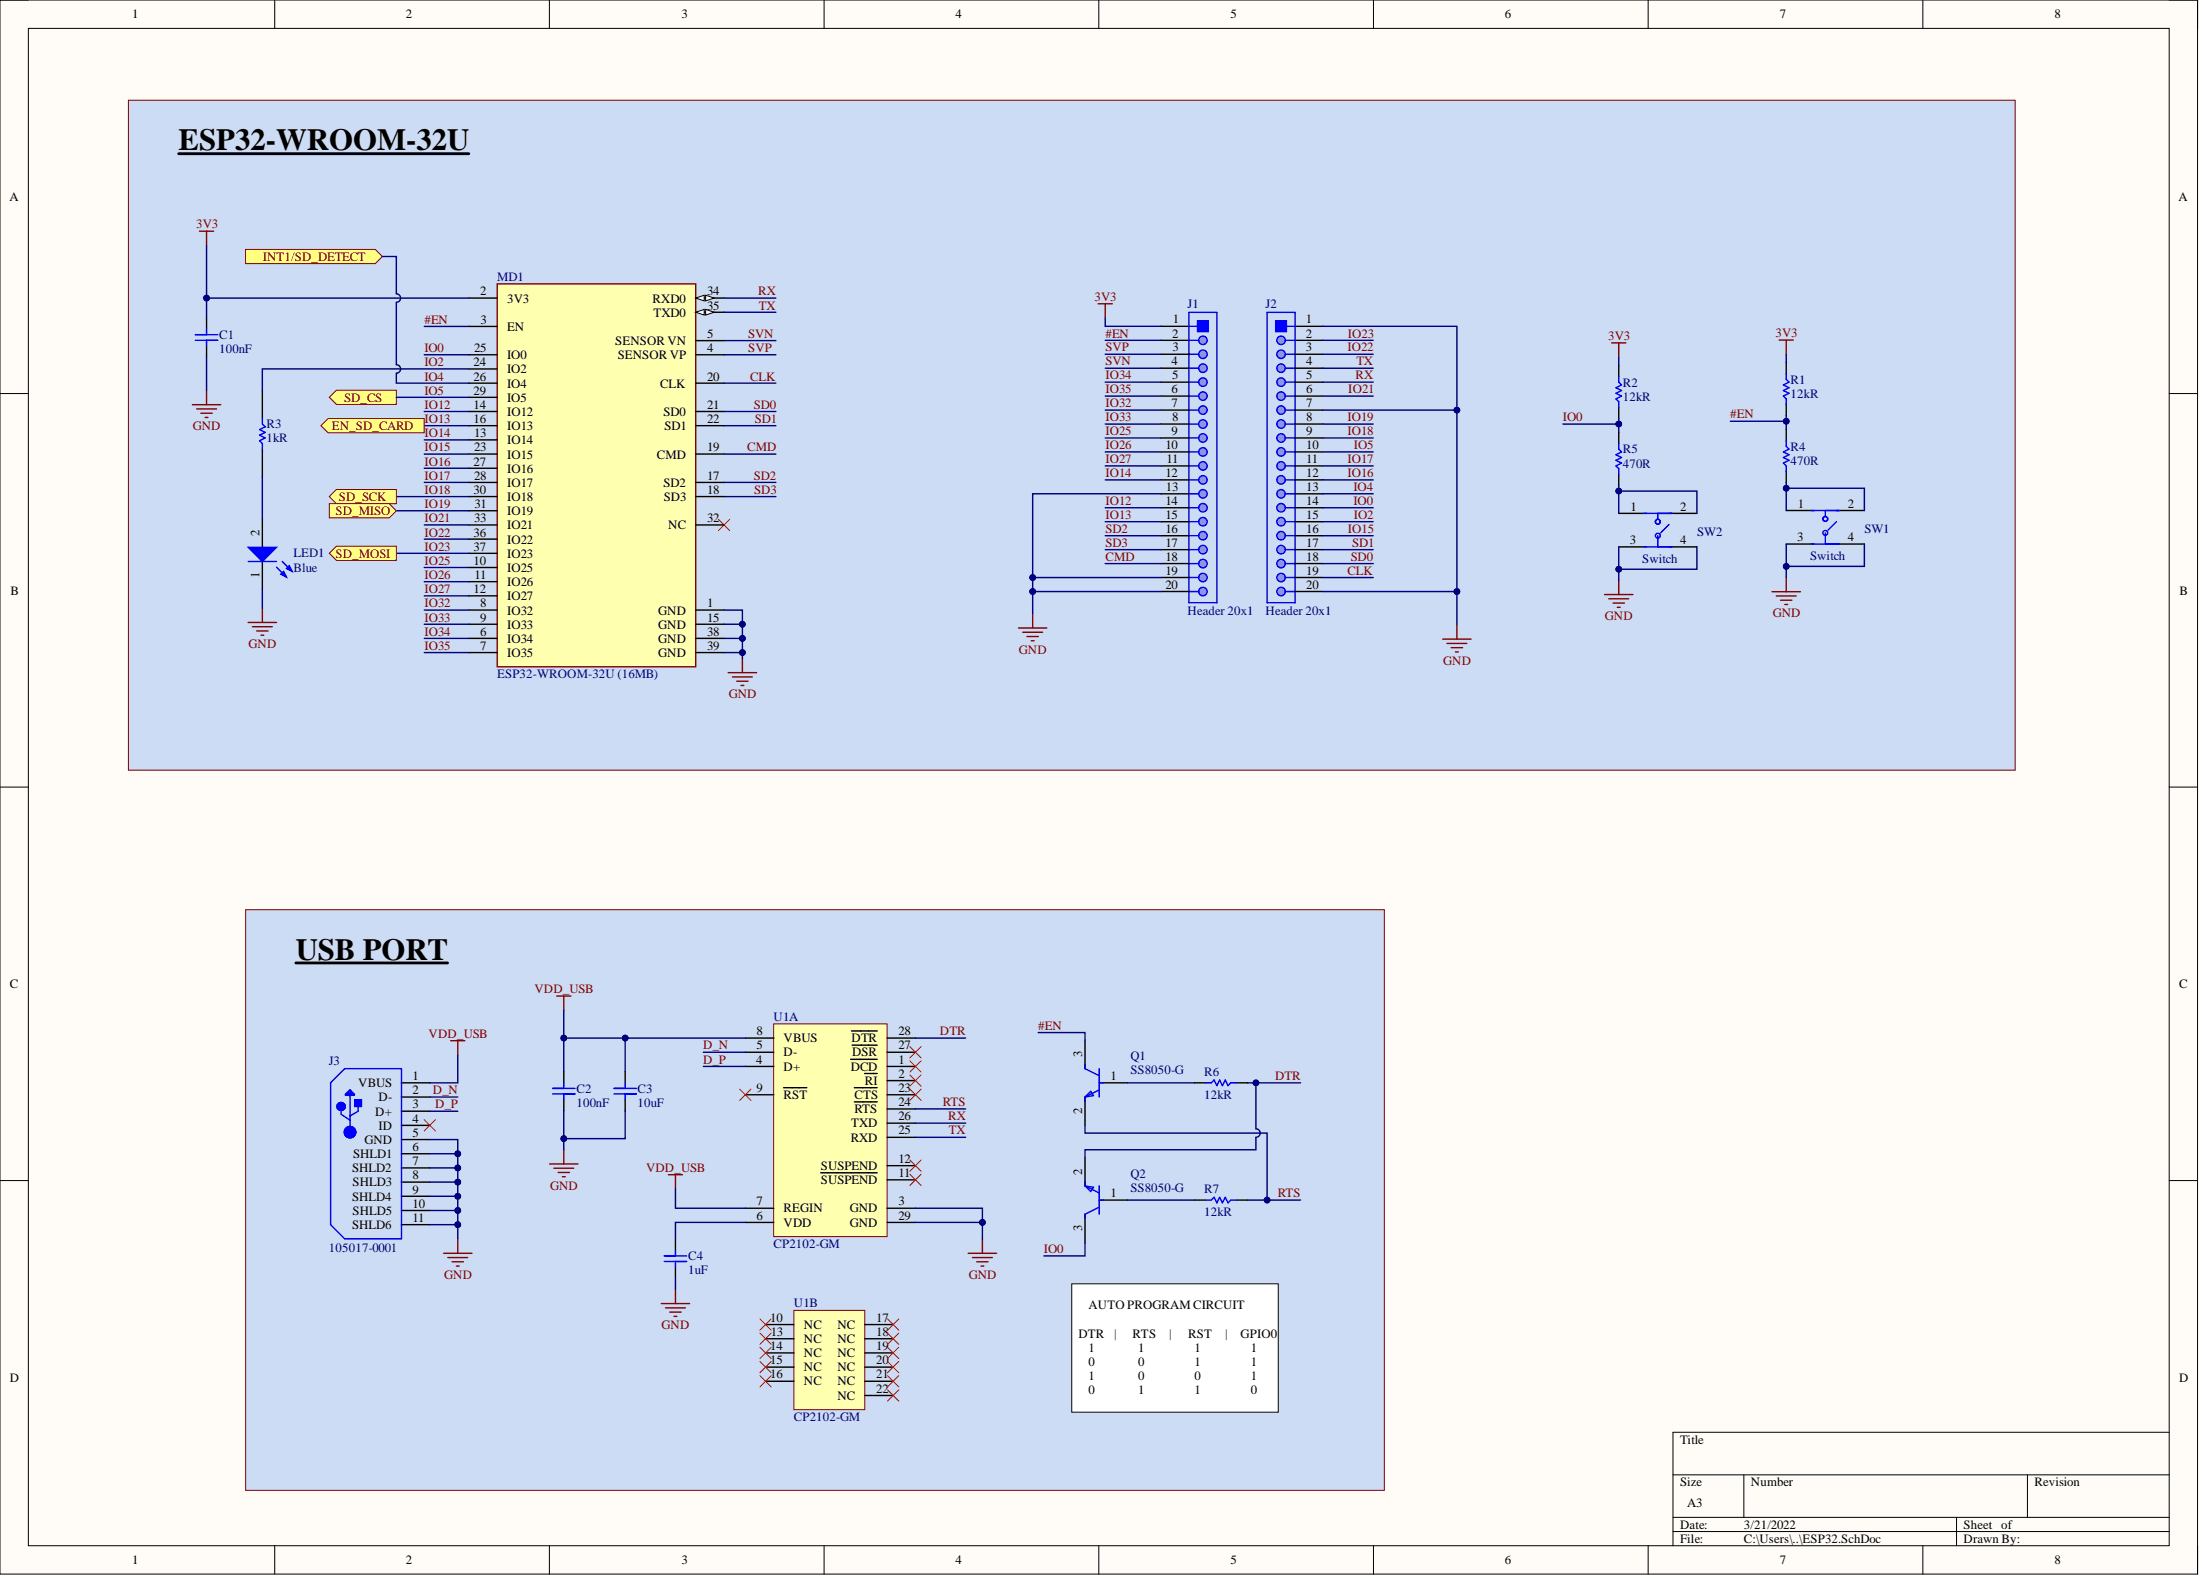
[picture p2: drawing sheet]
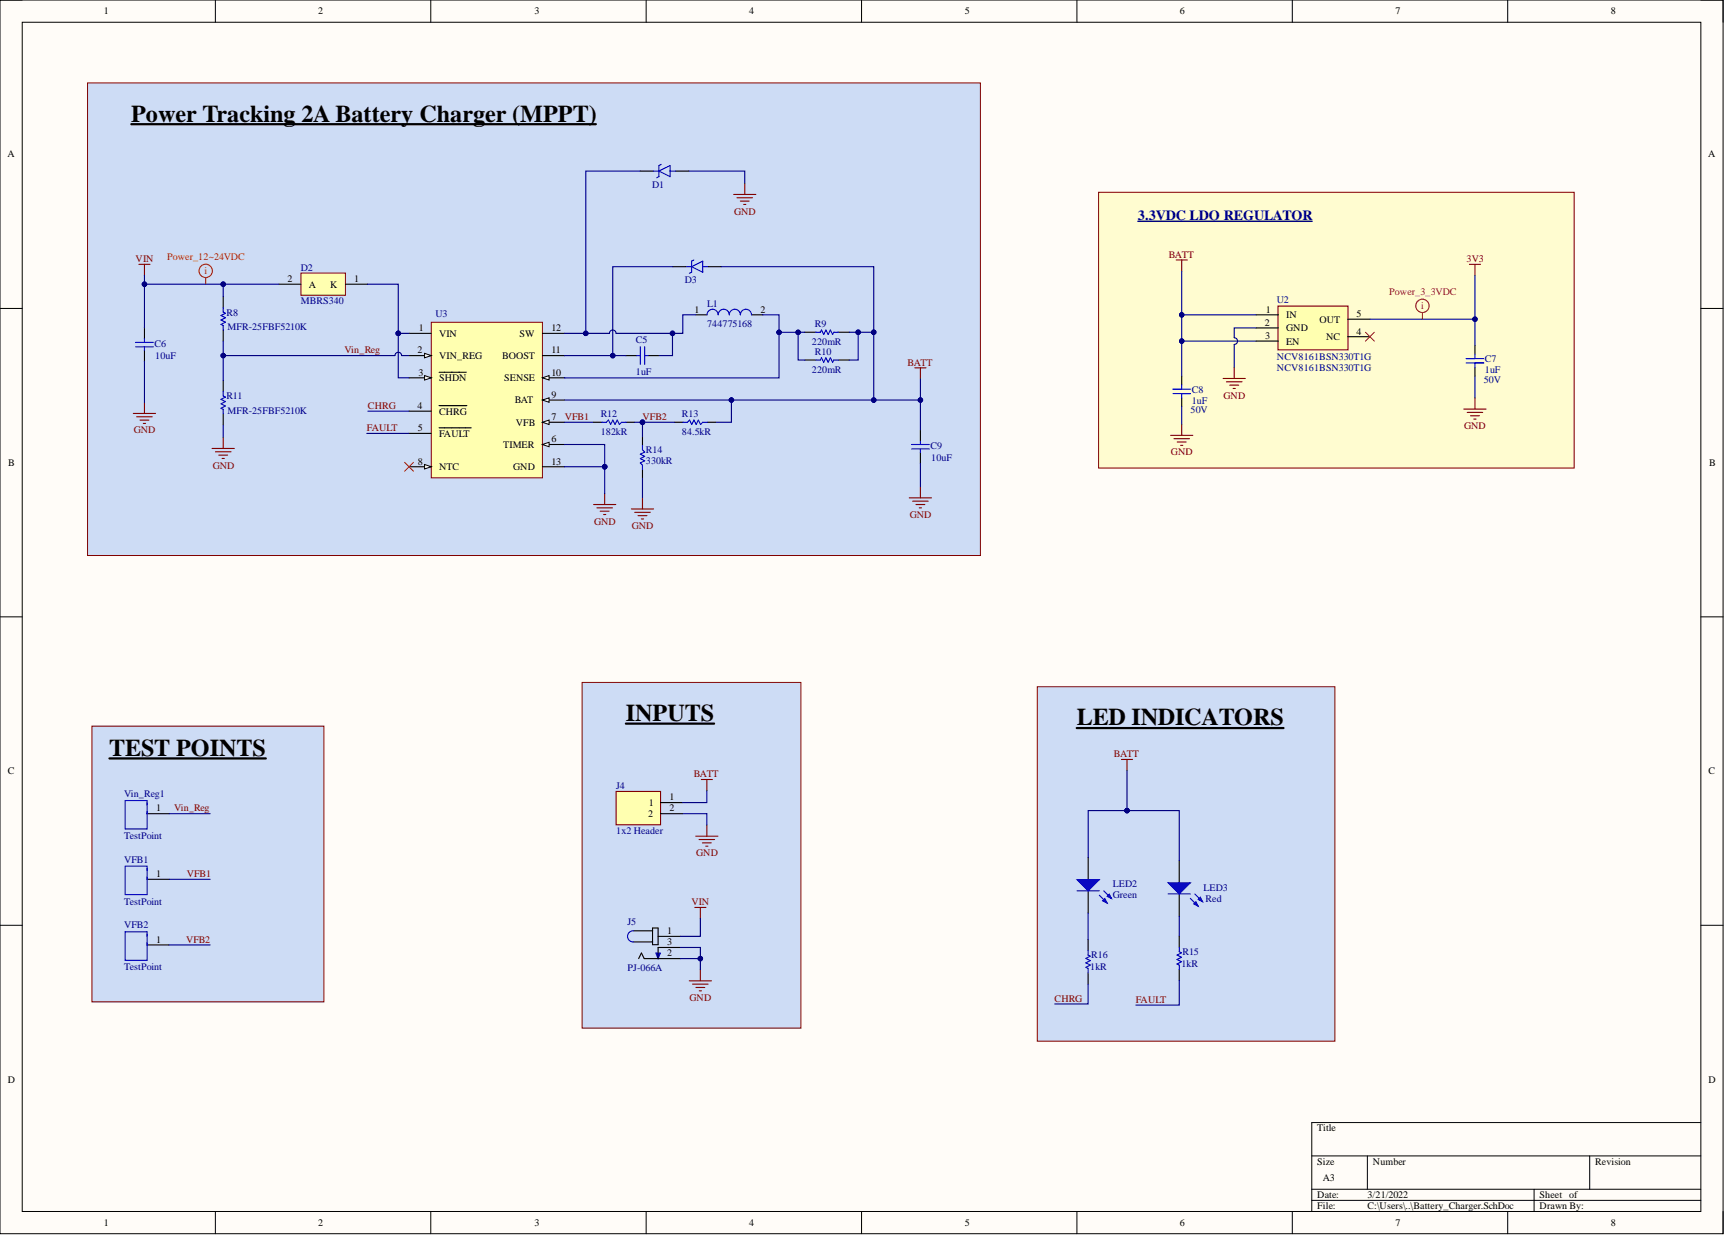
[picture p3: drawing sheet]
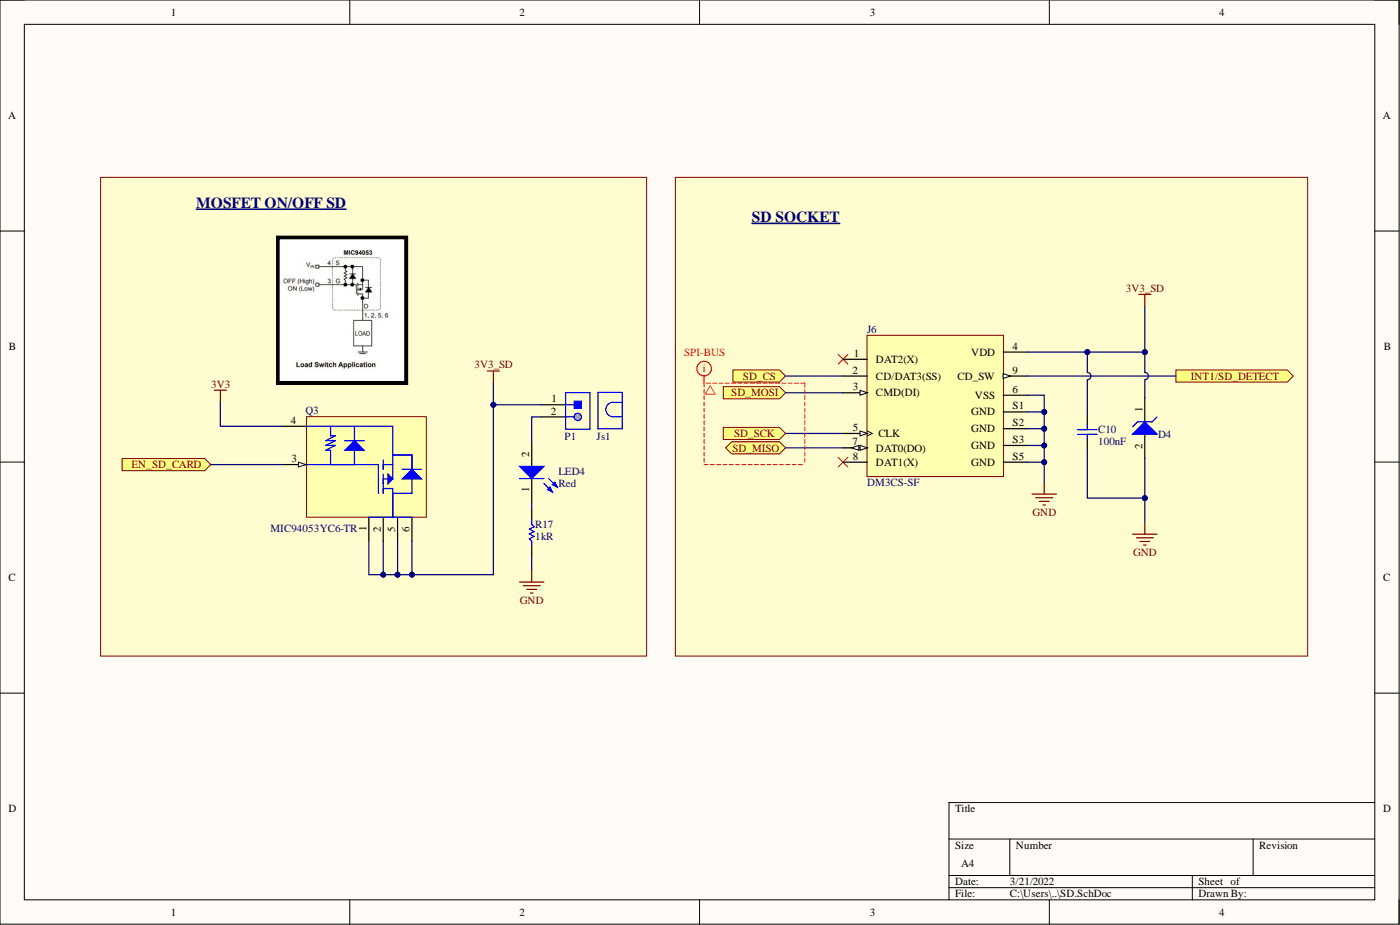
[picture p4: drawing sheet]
# Altium project TRACTIAN_IoT.PrjPcb
4 sheets, 60 parts. Net scope: hierarchical (ports join the sheet entries above them; power ports are global).
Board file: Tractian_IoT.PcbDoc
Sheets:
  main.SchDoc
    MCU = ESP32.SchDoc
    Power Supply Stage = Battery_Charger.SchDoc
    Flash Memory = SD.SchDoc

## Sheet main.SchDoc
size A4; SheetNumber: 1; SheetTotal: 4

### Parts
E1  RUBBER FEET  value SJ-5076  [AP8-00192]
E2  RUBBER FEET  value SJ-5076  [AP8-00192]
E3  RUBBER FEET  value SJ-5076  [AP8-00192]
E4  RUBBER FEET  value SJ-5076  [AP8-00192]

### Sub-sheets
Flash Memory = SD: INT1/SD_DETECT (out), SD_MOSI (in), EN_SD_CARD (in), SD_MISO (bidir), SD_CS (in), SD_SCK (in)
MCU = ESP32: SD_CS (out), SD_MISO (in), SD_MOSI (out), SD_SCK (out), INT1/SD_DETECT (in), EN_SD_CARD (out)
Power Supply Stage = Battery_Charger: no entries

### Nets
IO4: sheet MCU/INT1/SD_DETECT, sheet Flash Memory/INT1/SD_DETECT
IO5: sheet MCU/SD_CS, sheet Flash Memory/SD_CS
IO13: sheet MCU/EN_SD_CARD, sheet Flash Memory/EN_SD_CARD
IO18: sheet MCU/SD_SCK, sheet Flash Memory/SD_SCK
IO19: sheet MCU/SD_MISO, sheet Flash Memory/SD_MISO
IO23: sheet MCU/SD_MOSI, sheet Flash Memory/SD_MOSI

## Sheet ESP32.SchDoc
size A3; SheetNumber: 2; SheetTotal: 4

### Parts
C1  100nF  [Cap 0805 (2012 Metric)]
C2  100nF  [Cap 0805 (2012 Metric)]
C3  10uF  [Cap 0805 (2012 Metric)]
C4  1uF  [Cap 0805 (2012 Metric)]
J1  Header 20x1  [Header 20x1]
J2  Header 20x1  [Header 20x1]
J3  105017-0001  [USB-MICRO-B_V]
LED1  Blue  [LED 0805(2012 METRIC)]
MD1  ESP32-WROOM-32U (16MB)  [FP-ESP32-WROOM-32U_16MB-MFG]
Q1  SS8050-G  [FP-SS8050-G-MFG]
Q2  SS8050-G  [FP-SS8050-G-MFG]
R1  12kR  [Res 0805 (2012 Metric)]
R2  12kR  [Res 0805 (2012 Metric)]
R3  1kR  [Res 0805 (2012 Metric)]
R4  470R  [Res 0805 (2012 Metric)]
R5  470R  [Res 0805 (2012 Metric)]
R6  12kR  [Res 0805 (2012 Metric)]
R7  12kR  [Res 0805 (2012 Metric)]
SW1  Switch  [Sw 4 (4.5 X 4.5mm)]
SW2  Switch  [Sw 4 (4.5 X 4.5mm)]
U1  CP2102-GM  [SLAB-QFN-28-3125x3125TP_N]  (parts A,B of 2)

### Blocks framed on the sheet
ESP32-WROOM-32U: C1 J1 J2 LED1 MD1 R1-R5 SW1 SW2
USB PORT: C2-C4 J3 Q1 Q2 R6 R7 U1

### Ports
EN_SD_CARD (out), INT1/SD_DETECT (in), SD_CS (out), SD_MISO (in), SD_MOSI (out), SD_SCK (out)

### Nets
3V3: C1.1 J1.1 MD1.2(3V3) R1.2 R2.2
GND: C1.2 C2.2 C3.2 C4.2 J1.13 J1.19 J1.20 J2.1 J2.7 J2.20 J3.5(GND) J3.6(SHLD1) J3.7(SHLD2) J3.8(SHLD3) J3.9(SHLD4) J3.10(SHLD5) J3.11(SHLD6) LED1.1(K) MD1.1(GND) MD1.15(GND) MD1.38(GND) MD1.39(GND) SW1.3 SW1.4 SW2.3 SW2.4 U1.3(GND) U1.29(GND)
VDD_USB: C2.1 C3.1 J3.1(VBUS) U1.7(REGIN) U1.8(VBUS)
#EN: J1.2 MD1.3(EN) Q1.3(C) R1.1 R4.1
CLK: J2.19 MD1.20(CLK)
CMD: J1.18 MD1.19(CMD)
D_N: J3.2(D-) U1.5(D-)
D_P: J3.3(D+) U1.4(D+)
DTR: Q2.2(E) R6.1 U1.28(~{DTR})
IO0: J2.14 MD1.25(IO0) Q2.3(C) R2.1 R5.1
IO2: J2.15 MD1.24(IO2) R3.1
IO4: J2.13 MD1.26(IO4) ; port INT1/SD_DETECT
IO5: J2.10 MD1.29(IO5) ; port SD_CS
IO12: J1.14 MD1.14(IO12)
IO13: J1.15 MD1.16(IO13) ; port EN_SD_CARD
IO14: J1.12 MD1.13(IO14)
IO15: J2.16 MD1.23(IO15)
IO16: J2.12 MD1.27(IO16)
IO17: J2.11 MD1.28(IO17)
IO18: J2.9 MD1.30(IO18) ; port SD_SCK
IO19: J2.8 MD1.31(IO19) ; port SD_MISO
IO21: J2.6 MD1.33(IO21)
IO22: J2.3 MD1.36(IO22)
IO23: J2.2 MD1.37(IO23) ; port SD_MOSI
IO25: J1.9 MD1.10(IO25)
IO26: J1.10 MD1.11(IO26)
IO27: J1.11 MD1.12(IO27)
IO32: J1.7 MD1.8(IO32)
IO33: J1.8 MD1.9(IO33)
IO34: J1.5 MD1.6(IO34)
IO35: J1.6 MD1.7(IO35)
RTS: Q1.2(E) R7.1 U1.24(~{RTS})
RX: J2.5 MD1.34(RXD0) U1.26(TXD)
SD0: J2.18 MD1.21(SD0)
SD1: J2.17 MD1.22(SD1)
SD2: J1.16 MD1.17(SD2)
SD3: J1.17 MD1.18(SD3)
SVN: J1.4 MD1.5(SENSOR_VN)
SVP: J1.3 MD1.4(SENSOR_VP)
TX: J2.4 MD1.35(TXD0) U1.25(RXD)
NetC4_1: C4.1 U1.6(VDD)
NetLED1_2: LED1.2(A) R3.2
NetQ1_1: Q1.1(B) R6.2
NetQ2_1: Q2.1(B) R7.2
NetR4_2: R4.2 SW1.1 SW1.2
NetR5_2: R5.2 SW2.1 SW2.2

Not connected (* = marked no-connect by the designer): J3 4(ID)*; MD1 32(NC)*; U1 1(~{DCD})* 2(~{RI})* 9(~{RST})* 10(NC)* 11(~{SUSPEND})* 12(SUSPEND)* 13(NC)* 14(NC)* 15(NC)* 16(NC)* 17(NC)* 18(NC)* 19(NC)* 20(NC)* 21(NC)* 22(NC)* 23(~{CTS})* 27(~{DSR})*

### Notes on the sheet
- AUTO PROGRAM CIRCUIT
  DTR   |     RTS    |     RST    |    GPIO0
  1             1               1               1
  0             0               1               1
  1             0               0               1
  0             1               1               0

## Sheet Battery_Charger.SchDoc
size A3; SheetNumber: 3; SheetTotal: 4

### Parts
C5  Capacitance: 1uF  [CAPC0805(2012)100_M]  (hidden comment: https://www.digikey.com/product-detail/en/w-rth-elektronik/885012107015/732-7625-1-ND/5454252)
C6  Capacitance: 10uF  [CAPC1206(3216)190_M]  (hidden comment: https://www.digikey.com/product-detail/en/samsung-electro-mechanics/CL31A106MBHNNNE/1276-6736-1-ND/5961595)
C7  1uF  Voltage Rating: 50V  [Cap 0805 (2012 Metric)]
C8  1uF  Voltage Rating: 50V  [Cap 0805 (2012 Metric)]
C9  Capacitance: 10uF  [CAPC1206(3216)190_M]  (hidden comment: https://www.digikey.com/product-detail/en/samsung-electro-mechanics/CL31A106MBHNNNE/1276-6736-1-ND/5961595)
D1  https://www.digikey.com/product-detail/en/diodes-incorporated/ZLLS500TA/ZLLS500CT-ND/560650  [SOT-23]  (value not drawn)
D2  Manufacturer Part Number: MBRS340  [ONSC-SMC-2-403-03_V]  (hidden comment: https://www.digikey.com/product-detail/en/on-semiconductor/MBRS340/MBRS340FSCT-ND/965655)
D3  https://www.digikey.com/product-detail/en/diodes-incorporated/ZLLS500TA/ZLLS500CT-ND/560650  [SOT-23]  (value not drawn)
J4  1x2 Header  [S2B-PH-K-S(LF)(SN)]
J5  https://www.digikey.com/product-detail/en/cui-devices/PJ-066A/CP-066A-ND/2627225  [PJ-066A]  (value not drawn)
L1  744775168  [WE-PD2-L]
LED2  Illumination Color: Green  [0805_A]  (hidden comment: https://www.digikey.com/product-detail/en/osram-opto-semiconductors-inc/LG-R971-KN-1/475-1410-1-ND/1802598)
LED3  Color: Red  [0805_A]  (hidden comment: https://www.digikey.com/product-detail/en/wurth-electronics-inc/150080RS75000/732-4984-1-ND/4489916)
R8  MFR-25FBF5210K  [RESA60-630X240]
R9  Resistance: 220mR  [RESC0805(2012)_N]  (hidden comment: https://www.digikey.com/product-detail/en/panasonic-electronic-components/ERJ-6RQFR22V/P.22DCT-ND/250302)
R10  Resistance: 220mR  [RESC0805(2012)_N]  (hidden comment: https://www.digikey.com/product-detail/en/panasonic-electronic-components/ERJ-6RQFR22V/P.22DCT-ND/250302)
R11  MFR-25FBF5210K  [RESA60-630X240]
R12  182kR  [Res 0805 (2012 Metric)]
R13  84.5kR  [Res 0805 (2012 Metric)]
R14  330kR  [Res 0805 (2012 Metric)]
R15  Resistance: 1kR  [RESC0805(2012)_M]  (hidden comment: https://www.digikey.com/product-detail/en/stackpole-electronics-inc/RNCP0805FTD1K00/RNCP0805FTD1K00CT-ND/2240568)
R16  Resistance: 1kR  [RESC0805(2012)_M]  (hidden comment: https://www.digikey.com/product-detail/en/stackpole-electronics-inc/RNCP0805FTD1K00/RNCP0805FTD1K00CT-ND/2240568)
U2  NCV8161BSN330T1G  [NCV8161BSN330T1G]
U3  https://www.digikey.com/product-detail/en/linear-technology-analog-devices/LT3652HVEMSE-TRPBF/LT3652HVEMSE-TRPBFCT-ND/8040618  [12-Lead Plastic MSOP]  (value not drawn)
VFB1  TestPoint  [TestPoint]
VFB2  TestPoint  [TestPoint]
Vin_Reg1  TestPoint  [TestPoint]

### Blocks framed on the sheet
Power Tracking 2A Battery Charger (MPPT): C5 C6 C9 D1-D3 L1 R8-R14 U3
3.3VDC LDO REGULATOR: C7 C8 U2
INPUTS: J4 J5
LED INDICATORS: LED2 LED3 R15 R16
TEST POINTS: VFB1 VFB2 Vin_Reg1

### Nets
3V3: C7.1 U2.5(OUT)
BATT: C8.1 C9.2 D3.1(A) J4.1 LED2.2(A) LED3.2(A) R9.2 R10.2 R13.2 U2.1(IN) U2.3(EN) U3.9(BAT)
GND: C6.1 C7.2 C8.2 C9.1 D1.1(A) J4.2 J5.2 J5.3 R11.2 R14.2 U2.2(GND) U3.6(TIMER) U3.13(GND)
VIN: C6.2 D2.2(A) J5.1 R8.1
CHRG: R16.2 U3.4(~{CHRG})
FAULT: R15.2 U3.5(~{FAULT})
VFB1: R12.1 U3.7(VFB) VFB1.1
VFB2: R12.2 R13.1 R14.1 VFB2.1
Vin_Reg: R8.2 R11.1 U3.2(VIN_REG) Vin_Reg1.1
NetC5_1: C5.1 D3.3(C) U3.11(BOOST)
NetC5_2: C5.2 D1.3(C) L1.1 U3.12(SW)
NetD2_1: D2.1(K) U3.1(VIN) U3.3(~{SHDN})
NetL1_2: L1.2 R9.1 R10.1 U3.10(SENSE)
NetLED2_1: LED2.1(K) R16.1
NetLED3_1: LED3.1(K) R15.1

Not connected (* = marked no-connect by the designer): U2 4(NC)*; U3 8(NTC)*

### Layout directives
net class Power_3_3VDC: 3V3
net class Power_12~24VDC: VIN

## Sheet SD.SchDoc
size A4; SheetNumber: 4; SheetTotal: 4

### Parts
C10  100nF  [Cap 0805 (2012 Metric)]
D4  Diode  [Diode SOD123]  (value not drawn)
J6  DM3CS-SF  [SDHolder]
Js1  Jumper (2x1)  [Header JMP 2x1]  (value not drawn)
LED4  Red  [LED 0805(2012 METRIC)]
P1  Header 2x1  [Header 2x1]  (value not drawn)
Q3  MIC94053YC6-TR  [SC-70-6]
R17  1kR  [Res 0805 (2012 Metric)]

### Blocks framed on the sheet
MOSFET ON/OFF SD: Js1 LED4 P1 Q3 R17
SD SOCKET: C10 D4 J6

### Ports
EN_SD_CARD (in), INT1/SD_DETECT (out), SD_CS (in), SD_MISO (bidir), SD_MOSI (in), SD_SCK (in)

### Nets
3V3: Q3.4(S)
3V3_SD: C10.1 D4.1(K) J6.4(VDD) P1.1 Q3.1(D) Q3.2(D) Q3.5(D) Q3.6(D)
GND: C10.2 D4.2(A) J6.6(VSS) J6.S1(GND) J6.S2(GND) J6.S3(GND) J6.S5(GND) R17.2
IO4: J6.9(CD_SW) ; port INT1/SD_DETECT
IO5: J6.2(CD/DAT3(SS)) ; port SD_CS
IO13: Q3.3(G) ; port EN_SD_CARD
IO18: J6.5(CLK) ; port SD_SCK
IO19: J6.7(DAT0(DO)) ; port SD_MISO
IO23: J6.3(CMD(DI)) ; port SD_MOSI
NetLED4_1: LED4.1(K) R17.1
NetLED4_2: LED4.2(A) P1.2

Not connected (* = marked no-connect by the designer): J6 1(DAT2(X))* 8(DAT1(X))*

### Layout directives
net class SPI-BUS: (no net found under the mark)

## Nets that join several sheets
3V3: ESP32 (5 pins), Battery_Charger (C7.1 U2.5), SD (Q3.4)
GND: ESP32 (28 pins), Battery_Charger (13 pins), SD (8 pins)
IO4: ESP32 (J2.13 MD1.26), SD (J6.9)
IO5: ESP32 (J2.10 MD1.29), SD (J6.2)
IO13: ESP32 (J1.15 MD1.16), SD (Q3.3)
IO18: ESP32 (J2.9 MD1.30), SD (J6.5)
IO19: ESP32 (J2.8 MD1.31), SD (J6.7)
IO23: ESP32 (J2.2 MD1.37), SD (J6.3)
